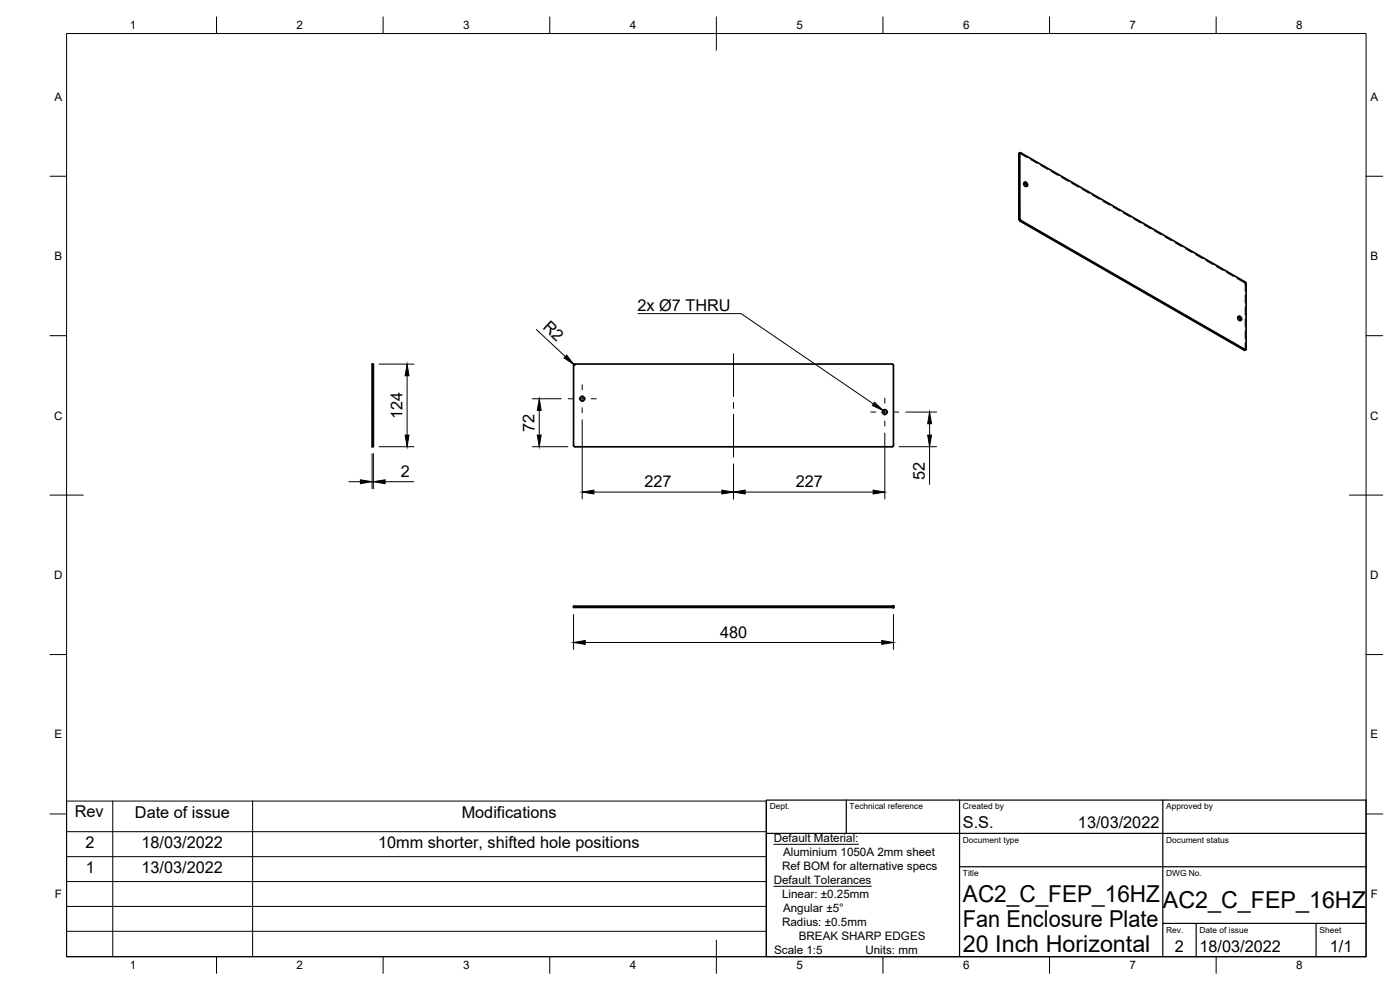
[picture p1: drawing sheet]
<svg xmlns="http://www.w3.org/2000/svg" width="420mm" height="297mm" viewBox="0 0 420 297" stroke-linecap="round" stroke-linejoin="round" font-family="sans-serif">
<!-- layer: Visible -->
<g fill="none" stroke="#000" stroke-width=".51">
<path d="M305.8 46.2v19.6M306 46l.1 19.6M306.1 46l.3-.2 67.3 38.8 .3 .5M306.1 45.8l-.3 .4M307.4 54.8l.6 .4 .1 .7M307.5 54.7a.71 .71 0 0 1 .8 .3 .71 .71 0 0 1-.1 .9l-.7-.5zM305.8 65.8l.3 .5M306.1 66.3l67.5 38.8M306.1 65.6l.3 .5 67.3 38.8 .3-.2M371.7 95l.5 .4 .1 .7M371.7 94.9a.71 .71 0 0 1 .8 .4 .71 .71 0 0 1-.1 .8l-.6-.4zM374 85.1v19.6"/>
<path d="M111.7 109.2h.4v24.9h-.4zM267.7 109.2h-95.2l-.4 .4v24.1l.4 .3M267.7 109.2l.4 .4v24l-.4 .4M373.9 104.9l-.3 .2M172.5 134.1h95.2M268.1 181.9v.4v-.4h-96v.4h96"/>
<circle cx="174.7" cy="119.6" r=".71"/>
<circle cx="265.5" cy="123.6" r=".71"/>
</g>
<!-- layer: Hidden -->
<g fill="none" stroke="#000" stroke-width=".3">
<path d="M305.9 46l2.4 1.3M307.4 54.8a.64 .64 0 0 0-.1 .8 .64 .64 0 0 0 .8 .3M307.6 54.6l-.3 .2M308.3 55.9l-.3 .1M309.3 47.9l2 1.2M312.4 49.6l2.1 1.2M315.5 51.4l2 1.2M318.6 53.2l2 1.2M321.7 55l2 1.2M324.8 56.8l2 1.2M327.9 58.6l2 1.2M331 60.4l2 1.1"/>
<path d="M334.1 62.1l2 1.2M337.1 63.9l2.1 1.2M340.3 65.7l2 1.2M343.3 67.5l2.1 1.2M346.4 69.3l2.1 1.1M349.5 71l2.1 1.2M352.6 72.8l2.1 1.2M355.7 74.6l2.1 1.2M358.8 76.4l2.1 1.2M361.9 78.2l2.1 1.2M365 80l2.1 1.1M368.1 81.7l2.1 1.2"/>
<path d="M371.2 83.5l2.4 1.5 .1 2.3M371.7 95a.64 .64 0 0 0-.2 .9 .64 .64 0 0 0 .8 .2M371.8 94.9l-.3 .1M372.5 96.1l-.3 .2M373.7 88.5v2.4M373.7 92.1v2.4M373.7 95.7v2.4M373.7 99.3v2.3M111.7 118.9h.4M373.7 102.8l-.1 2.3M111.7 122.9h.4M111.7 124.3h.4"/>
<path d="M111.7 120.3h.4M174 181.9v.4M175.4 181.9v.4M264.8 181.9v.4M266.2 181.9v.4"/>
</g>
<!-- layer: Hidden Narrow -->
<path d="M306.3 45.9l-.3 .1M373.7 84.6l-.3 .2M374 85.1l-.3 .2M374 104.7l-.3 .2" fill="none" stroke="#000" stroke-width=".3"/>
<!-- layer: Visible Narrow -->
<path d="M306 46l-.2 .2M306.1 65.6l-.3 .2M306.3 66.1l-.2 .2M373.7 104.9l-.3 .2" fill="none" stroke="#000" stroke-width=".3"/>
<!-- layer: Visible -->
<g fill="#000" stroke="#000" stroke-width=".3">
<circle cx="268.1" cy="182.3" r=".24"/>
<circle cx="268.1" cy="181.9" r=".24"/>
</g>
<!-- layer: Border -->
<g fill="none" stroke="#000" stroke-width=".3">
<path d="M20 10.1h390v276.9h-390zM65 5.1v5M115 5.1v5M165 5.1v5M215 5.1v10M265 5.1v5M315 5.1v5M365 5.1v5M15 52.9h5M410 52.9h5M15 100.7h5M410 100.7h5"/>
<path d="M15 148.6h10M405 148.6h10M15 196.4h5M410 196.4h5M15 244.2h5M410 244.2h5M65 287v5M115 287v5M165 287v5M215 282.1v9.9M265 287v5M315 287v5"/>
<path d="M365 287v5"/>
</g>
<!-- layer: Dimensions -->
<g fill="none" stroke="#000" stroke-width=".3">
<path d="M161 98.9l8.7 8.1M113.8 109.2h10.5M122.2 112.7v17.8M159.7 119.6h8.7M172.2 109.4l.3 .3M111.7 136.1v10.5M112.1 136.1v10.5M113.8 134h10.5M159.7 134h10.7M161.8 123.1v7.4M174.7 125.9v23.8M220.1 139.2v10.5"/>
<path d="M265.5 129.9v19.8M269.8 134h11.3M271.8 123.6h9.3M279 127.1v3.4M279 134v11.3M104.7 144.5h3.5M111.7 144.5h.4M115.6 144.5h8.6M178.2 147.6h38.4M223.6 147.6h38.4M172.1 184.4v10.5M175.6 192.8h89"/>
<path d="M268.1 184.4v10.5"/>
</g>
<g fill="#000" stroke="#000" stroke-width=".3">
<path d="M122.2 109.2l.5 3.5h-1.1zM170.1 106.6l2.1 2.8-2.9-2zM121.6 130.5h1.1l-.5 3.5zM161.8 119.6l.6 3.5h-1.2zM161.2 130.5h1.2l-.6 3.5zM279 123.6l.6 3.5h-1.2zM278.4 130.5h1.2l-.6 3.5zM108.2 144l3.5 .5-3.5 .6zM112.1 144.5l3.5-.5v1.1zM174.7 147.6l3.5-.5v1.1zM216.6 147.1l3.5 .5-3.5 .6zM220.1 147.6l3.5-.5v1.1z"/>
<path d="M262 147.1l3.5 .5-3.5 .6zM172.1 192.8l3.5-.6v1.1zM264.6 192.2l3.5 .6-3.5 .5z"/>
</g>
<!-- layer: Annotations -->
<path d="M191.5 94.1h30.9l39.7 27.1M232.2 253.3h25.4M232.2 265.9h29.3" fill="none" stroke="#000" stroke-width=".3"/>
<path d="M262.5 120.7l2.5 2.5-3.2-1.5z" fill="#000" stroke="#000" stroke-width=".3"/>
<!-- layer: Center Lines -->
<g fill="none" stroke="#000" stroke-width=".3">
<path d="M170.5 119.6h1.6M173.8 119.6h1.8M174.7 115.5v1.5M174.7 118.8v1.7M177.4 119.6h1.5M220.1 106.1v12.9M265.5 119.4v1.6M174.7 122.3v1.5M220.1 120.7v1.8M220.1 124.3v12.8M261.3 123.6h1.5M264.6 123.6h1.8"/>
<path d="M265.5 122.8v1.7M265.5 126.3v1.5M268.2 123.6h1.5"/>
</g>
<!-- layer: TitleBlock -->
<path d="M230 240.1h180v46.9h-180zM230 250h180M254 240.1v9.9M288 240.1v46.9M349 240.1v46.9M288 260.1h122M349 277.1h61M359 277.1v9.9M395 277.1v9.9" fill="none" stroke="#000" stroke-width=".36"/>
<!-- layer: BOM -->
<path d="M20 240.4h210v46.6h-210zM20 257h210M20 249.5h210M33.8 240.4v46.6M75.8 240.4v46.6M20 279.4h210M20 272h210M20 264.5h210" fill="none" stroke="#000" stroke-width=".3"/>
<g font-size="7">
<text x="289" y="270.6">AC2_C_FEP_16HZ</text>
<text x="349" y="272.3">AC2_C_FEP_16HZ</text>
<text x="289" y="278.1">Fan Enclosure Plate</text>
<text x="289" y="285.5">20 Inch Horizontal</text>
</g>
<g font-size="4.9">
<text x="191.3" y="93.4">2x Ø7 THRU</text>
<text x="162.7" y="98.5" transform="rotate(43 162.7 98.5)">R2</text>
<text x="120.8" y="125.9" transform="rotate(-90 120.8 125.9)">124</text>
<text x="160.4" y="129.5" transform="rotate(-90 160.4 129.5)">72</text>
<text x="120.3" y="143.1">2</text>
<text x="193.4" y="146.2">227</text>
<text x="238.8" y="146.2">227</text>
<text x="277.5" y="144.1" transform="rotate(-90 277.5 144.1)">52</text>
<text x="216.1" y="191.3">480</text>
<text x="22.4" y="245.3">Rev</text>
<text x="40.5" y="245.3">Date of issue</text>
<text x="138.6" y="245.3">Modifications</text>
<text x="289" y="248.5">S.S.</text>
<text x="323.5" y="248.5">13/03/2022</text>
<text x="25.6" y="254.5">2</text>
<text x="42.5" y="254.5">18/03/2022</text>
<text x="113.5" y="254.5">10mm shorter, shifted hole positions</text>
<text x="25.7" y="261.9">1</text>
<text x="42.5" y="262">13/03/2022</text>
<text x="352.6" y="285.7">2</text>
<text x="360" y="285.5">18/03/2022</text>
<text x="399.1" y="285.7">1/1</text>
</g>
<g font-size="3.5">
<text x="39" y="8.8">1</text>
<text x="89" y="8.8">2</text>
<text x="139" y="8.8">3</text>
<text x="189" y="8.8">4</text>
<text x="239" y="8.8">5</text>
<text x="289" y="8.8">6</text>
<text x="339" y="8.8">7</text>
<text x="389" y="8.8">8</text>
<text x="16.3" y="30.2">A</text>
<text x="411.3" y="30.2">A</text>
<text x="16.3" y="78">B</text>
<text x="411.3" y="78">B</text>
<text x="16.2" y="125.9">C</text>
<text x="411.2" y="125.9">C</text>
<text x="16.2" y="173.7">D</text>
<text x="411.2" y="173.7">D</text>
<text x="16.3" y="221.6">E</text>
<text x="411.3" y="221.6">E</text>
<text x="232.2" y="252.6">Default Material:</text>
<text x="235" y="256.8">Aluminium 1050A 2mm sheet</text>
<text x="234.7" y="261">Ref BOM for alternative specs</text>
<text x="16.4" y="269.4">F</text>
<text x="232.2" y="265.2">Default Tolerances</text>
<text x="234.7" y="269.4">Linear: ±0.25mm</text>
<text x="411.4" y="269.4">F</text>
<text x="235" y="273.5">Angular ±5°</text>
<text x="234.7" y="277.7">Radius: ±0.5mm</text>
<text x="239.7" y="281.9">BREAK SHARP EDGES</text>
<text x="232.3" y="286.1">Scale 1:5</text>
<text x="259.7" y="286.1">Units: mm</text>
<text x="39" y="290.8">1</text>
<text x="89" y="290.8">2</text>
<text x="139" y="290.8">3</text>
<text x="189" y="290.8">4</text>
<text x="239" y="290.8">5</text>
<text x="289" y="290.8">6</text>
<text x="339" y="290.8">7</text>
<text x="389" y="290.8">8</text>
</g>
<g font-size="2.5">
<text x="231" y="242.9">Dept.</text>
<text x="255" y="242.9">Technical reference</text>
<text x="289" y="242.9">Created by</text>
<text x="350" y="242.9">Approved by</text>
<text x="289" y="252.8">Document type</text>
<text x="350" y="252.8">Document status</text>
<text x="289" y="262.9">Title</text>
<text x="350" y="262.9">DWG No.</text>
<text x="350" y="279.9">Rev.</text>
<text x="360" y="279.9">Date of issue</text>
<text x="396" y="279.9">Sheet</text>
</g>
</svg>
